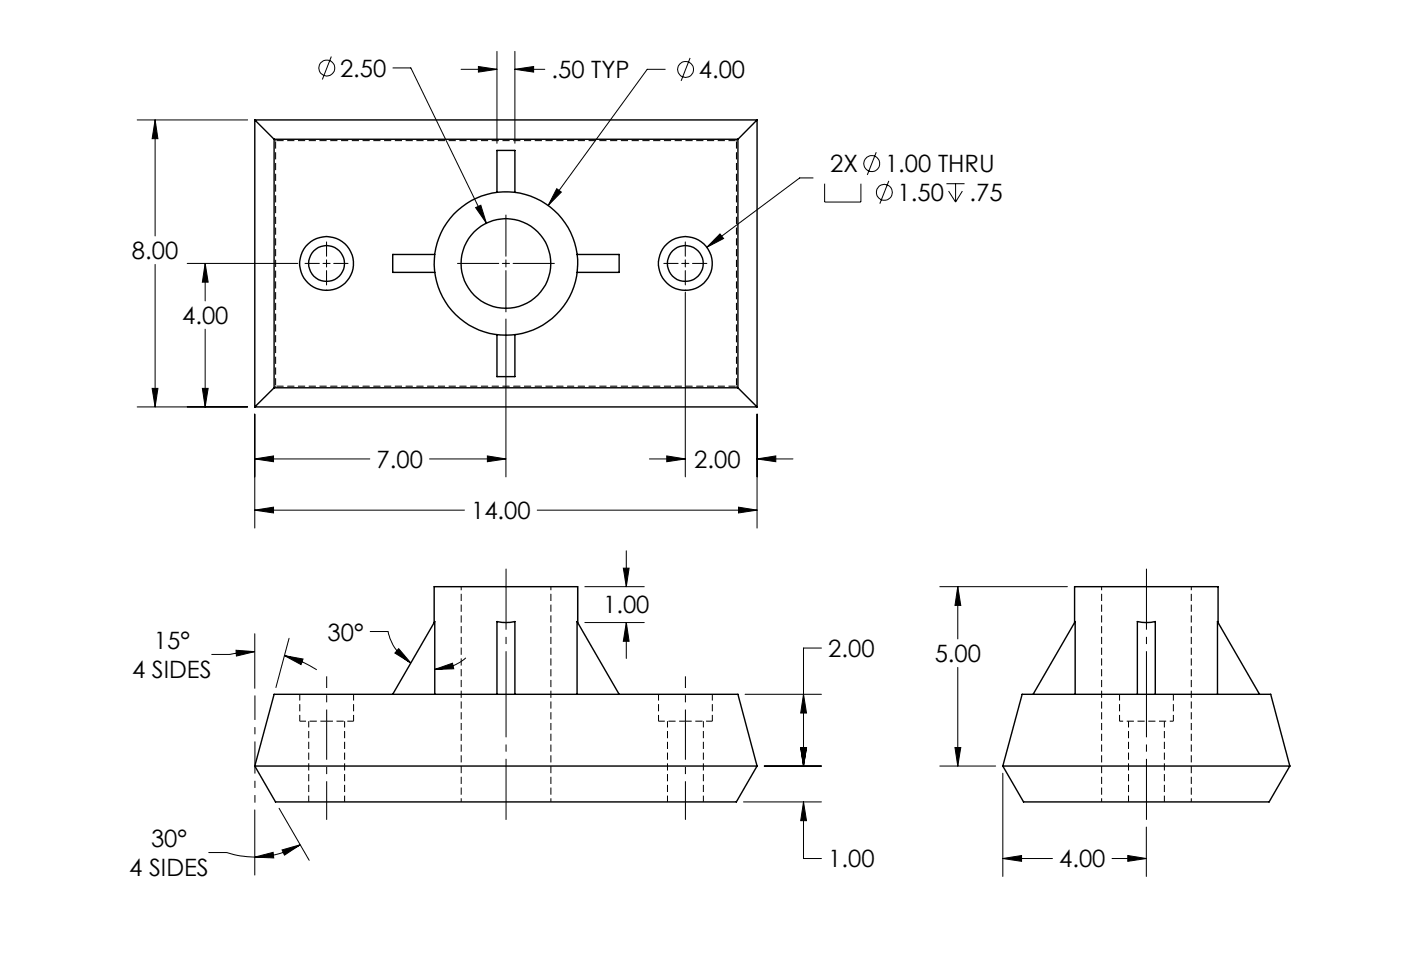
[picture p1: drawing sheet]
<svg xmlns="http://www.w3.org/2000/svg" width="248mm" height="172mm" viewBox="0 0 248 172" stroke-linecap="round" stroke-linejoin="round" font-family="sans-serif">
<g fill="none" stroke="#000" stroke-width=".18" stroke-dasharray="1.3 .6" stroke-dashoffset=".2" stroke-linecap="butt">
<path d="M53.1 127.7h4.7M53.1 122.9v4.8M54.6 127.7v14.2M57.8 127.7h4.8M62.6 127.7v-4.8M116.6 127.7h4.7M116.6 122.9v4.8M118.1 127.7v14.2M121.3 127.7h4.8M126.1 127.7v-4.8M198.2 122.9v4.8M199.7 127.7v14.2"/>
<path d="M207.7 127.7v-4.8M61 141.9v-14.2M124.5 141.9v-14.2M206.1 141.9v-14.2"/>
</g>
<path d="M81.6 103.8v38.1M195 103.8v38.1M198.2 127.7h9.5M97.5 141.9v-38.1M210.9 141.9v-38.1" fill="none" stroke="#000" stroke-width=".18" stroke-dasharray="1.3 .6" stroke-dashoffset=".6" stroke-linecap="butt"/>
<g fill="none" stroke="#000" stroke-width=".25">
<path d="M45.1 21.2v50.8M45.1 21.2l3.4 3.5M45.1 21.2h88.9M48.5 24.7v43.9M48.5 24.7h82.1M88 34v-7.4h3.1v7.4M130.6 24.7v43.9M134 21.2v50.8M134 21.2l-3.4 3.5M77 45h-7.5v3.2h7.5M88 59.3v7.4h3.1v-7.4M102.1 45h7.5v3.2h-7.5"/>
<path d="M45.1 72h88.9M48.5 68.6l-3.4 3.4M48.5 68.6h82.1M130.6 68.6l3.4 3.4M76.8 110.2v-6.3h25.4v6.3M190.2 110.2v-6.3h25.4v6.3M45.1 135.6h88.9M45.1 135.6l3.7 6.4h81.5l3.7-6.4M45.1 135.6l3.4-12.7h82.1l3.4 12.7M69.5 122.9l7.5-12.9v12.9M88 122.9v-12.9a7.2 7.2 0 0 0 3.1 0v12.9M102.1 122.9v-12.9l7.5 12.9"/>
<path d="M177.5 135.6h50.8M177.5 135.6l3.7 6.4h43.4l3.7-6.4M177.5 135.6l3.4-12.7h44l3.4 12.7M182.9 122.9l7.4-12.9v12.9M201.3 122.9v-12.9a7.2 7.2 0 0 0 3.2 0v12.9M215.5 122.9v-12.9l7.4 12.9"/>
<circle cx="57.8" cy="46.6" r="4.8"/>
<circle cx="57.8" cy="46.6" r="3.2"/>
<circle cx="89.5" cy="46.6" r="12.7"/>
<circle cx="89.6" cy="46.6" r="7.9"/>
<circle cx="121.3" cy="46.6" r="4.8"/>
<circle cx="121.3" cy="46.6" r="3.2"/>
</g>
<path d="M48.8 24.9l-.3-.3M130.4 24.9l.2-.3M48.8 68.4l-.3 .2M130.4 68.4l.2 .2" fill="none" stroke="#000" stroke-width=".18" stroke-dasharray="1.3 .6" stroke-linecap="butt"/>
<path d="M48.8 24.9v43.5M130.4 24.9h-81.6M48.8 68.4h81.6M130.4 68.4v-43.5" fill="none" stroke="#000" stroke-width=".18" stroke-dasharray="1.3 .6" stroke-dashoffset="-.1" stroke-linecap="butt"/>
<g fill="none" stroke="#000" stroke-width=".18">
<path d="M58.6 10l-1.5 4.1M69.5 12h3.2l13.4 27.5M81.6 12.3h6.4M84.7 11.8l3.3 .5-3.3 .5zM88 9.1v16.3M91.1 12.3l3.3-.5v1zM91.1 12.3h5.3M91.1 9.1v16.3M117.7 12.3h-3.1l-17.6 24.1M122.1 10.3l-1.5 4M24.3 21.2h19.5M27.5 21.2l.4 3.3h-1z"/>
<path d="M27.5 21.2v20.6M84.2 36.8l.9-.5 1 3.2zM89.5 38.1v7.3M98.5 33.4l.9 .6-2.4 2.4zM143.9 31.5h-2.4l-16.4 12.3M146 32.5v3.3h6.4v-3.3M155.1 26.9l-1.6 4.1M157.3 32l-1.6 4M167.5 32.5h3.2M167.9 33.8l1.2 2M169.1 32.5v3.3M170.3 33.8l-1.2 2"/>
<path d="M27.5 46.8v25.2M33.1 46.6h19.6M36.3 46.6l.5 3.3h-1zM36.3 46.6v6.7M36.3 58.3v13.7M54 46.6h2.5M57.2 46.6h1.2M57.8 42.8v2.6M57.8 46v1.3M57.8 47.9v2.5M59.1 46.6h2.5M81 46.6h7.3"/>
<path d="M88.9 46.6h1.3M89.5 46v1.3M89.5 47.9v7.3M89.5 56.5v27.9M90.8 46.6h7.3M117.5 46.6h2.5M120.7 46.6h1.2M121.3 42.8v2.6M121.3 46v1.3M121.3 47.9v2.5M121.3 51.7v32.7M122.6 46.6h2.5"/>
<path d="M127.4 41.4l.7 .8-3 1.6zM24.3 72h19.5M26.9 68.7h1l-.4 3.3zM35.8 68.7h1l-.5 3.3zM45.1 73.3v20.2M134 73.3v20.2M45.1 90.3l3.3-.5v1zM45.1 81.2l3.3-.5v1zM45.1 90.3h37.1M45.1 81.2h20.4M76 81.2h13.5M86.3 80.7l3.2 .5-3.2 .5z"/>
<path d="M95.1 90.3h38.9M110.9 97.5v6.4M114.9 81.2h6.4M118 80.7l3.3 .5-3.3 .5zM130.7 89.8l3.3 .5-3.3 .5zM134 81.2l3.3-.5v1zM134 81.2h6.3M41.8 115.1l3.3 .3-3.3 .7zM45.1 115.4a17.4 17.4 0 0 0-4.5 .4h-3.1M45.1 112.2v9.6M50.4 116.1l3.2 .6-.3 .9zM50.4 116.1a19 19 0 0 1 5.7 2.5"/>
<path d="M51.2 113l-2.4 8.7M65.5 111.8h3.2a8.4 8.4 0 0 0 4 5.6M70.6 114.8l2.1 2.6-2.8-1.8zM77 118.5l3.1-1.1 .2 1zM82.5 116.4a8.5 8.5 0 0 1-5.5 2.1M102.2 103.9v6.3M103.5 103.9h10.5M103.5 110.2h10.5M110.3 100.6h1l-.4 3.3zM110.9 110.2l.4 3.3h-1zM110.9 110.2v6.4M145.4 114.7h-3.2v20.9"/>
<path d="M166.3 103.9h22.6M169.5 103.9l.5 3.3h-1zM169.5 103.9v9.2M169.5 118.1v17.5M131.9 122.9h13.5M135.3 135.6h10.1M141.7 132.3h1l-.5 3.3zM142.2 122.9l.5 3.3h-1zM166.3 135.6h9.9M169 132.3h1l-.5 3.3zM177.5 136.9v18.2M36.9 150.9h3.2a16.4 16.4 0 0 0 5 .8"/>
<path d="M45.1 151.7l3.2-.8 .1 1zM45.1 143.4v11.5M49.4 143.1l5.3 9.2M49.9 150.5l3.2-1-2.7 1.9zM53.1 149.5a16.1 16.1 0 0 1-8 2.2M131.6 142h13.8M142.2 142l.5 3.3h-1zM142.2 142v10h3.2M177.5 152l3.3-.6v1.1zM177.5 152h8.8M196.8 152h6.1M199.6 151.4l3.3 .6-3.3 .5z"/>
<path d="M202.9 146.4v8.7"/>
<circle cx="57.8" cy="12" r="1.4"/>
<circle cx="121.3" cy="12.3" r="1.41"/>
<circle cx="154.3" cy="29" r="1.4"/>
<circle cx="156.5" cy="34" r="1.41"/>
</g>
<path d="M57.8 145.1v-17.4M121.3 145.1v-17.4" fill="none" stroke="#000" stroke-width=".18" stroke-dasharray="15.2 1.3 1.3 1.3" stroke-dashoffset="8.4" stroke-linecap="butt"/>
<path d="M89.6 145.1v-44.4M202.9 145.1v-44.4" fill="none" stroke="#000" stroke-width=".18" stroke-dasharray="15.2 1.3 1.3 1.3" stroke-dashoffset="4.4" stroke-linecap="butt"/>
<path d="M57.8 127.7v-8M121.3 127.7v-8" fill="none" stroke="#000" stroke-width=".18" stroke-dasharray="15.2 1.3 1.3 1.3" stroke-dashoffset="13.2" stroke-linecap="butt"/>
<path d="M45.1 135.6v-12.5" fill="none" stroke="#000" stroke-width=".18" stroke-dasharray="15.2 1.3 1.3 1.3" stroke-dashoffset="10.9" stroke-linecap="butt"/>
<path d="M45.1 135.6v6.5" fill="none" stroke="#000" stroke-width=".18" stroke-dasharray="15.2 1.3 1.3 1.3" stroke-dashoffset="13.9" stroke-linecap="butt"/>
<g fill="#000">
<path d="M50.4 116.1l3.2 .6-.3 .9zM41.8 115.1l3.3 .3-3.3 .7zM45.1 151.7l3.2-.8 .1 1zM49.9 150.5l3.2-1-2.7 1.9zM110.3 100.6h1l-.4 3.3zM110.9 110.2l.4 3.3h-1z"/>
<path d="M141.7 132.3h1l-.5 3.3zM142.2 122.9l.5 3.3h-1zM142.2 142l.5 3.3h-1zM141.7 132.3h1l-.5 3.3zM70.6 114.8l2.1 2.6-2.8-1.8zM77 118.5l3.1-1.1 .2 1zM127.4 41.4l-2.3 2.4 3-1.6zM98.5 33.4l-1.5 3 2.4-2.4zM84.2 36.8l1.9 2.7-1-3.2zM45.1 90.3l3.3-.5v1zM130.7 89.8l3.3 .5-3.3 .5zM27.5 21.2l.4 3.3h-1zM26.9 68.7h1l-.4 3.3zM45.1 81.2l3.3-.5v1zM86.3 80.7l3.2 .5-3.2 .5zM84.7 11.8l3.3 .5-3.3 .5zM91.1 12.3l3.3-.5v1zM36.3 46.6l.5 3.3h-1zM35.8 68.7h1l-.5 3.3zM134 81.2l3.3-.5v1zM118 80.7l3.3 .5-3.3 .5zM169 132.3h1l-.5 3.3zM169.5 103.9l.5 3.3h-1zM177.5 152l3.3-.6v1.1zM199.6 151.4l3.3 .6-3.3 .5z"/>
</g>
<g font-size="4.2">
<text x="60.2" y="13.6">2.50</text>
<text x="97.6" y="13.8">.50 TYP</text>
<text x="123.7" y="13.8">4.00</text>
<text x="146.9" y="30.5">2X</text>
<text x="156.6" y="30.5">1.00 THRU</text>
<text x="158.9" y="35.6">1.50</text>
<text x="171.6" y="35.6">.75</text>
<text x="23.4" y="45.9">8.00</text>
<text x="32.2" y="57.3">4.00</text>
<text x="66.7" y="82.8">7.00</text>
<text x="122.9" y="82.8">2.00</text>
<text x="83.4" y="91.9">14.00</text>
<text x="58" y="113.4">30°</text>
<text x="106.8" y="108.6">1.00</text>
<text x="23.4" y="120">4 SIDES</text>
<text x="27.2" y="114.9">15°</text>
<text x="146.6" y="116.3">2.00</text>
<text x="165.4" y="117.2">5.00</text>
<text x="26.7" y="150">30°</text>
<text x="22.9" y="155">4 SIDES</text>
<text x="146.6" y="153.5">1.00</text>
<text x="187.5" y="153.5">4.00</text>
</g>
</svg>
